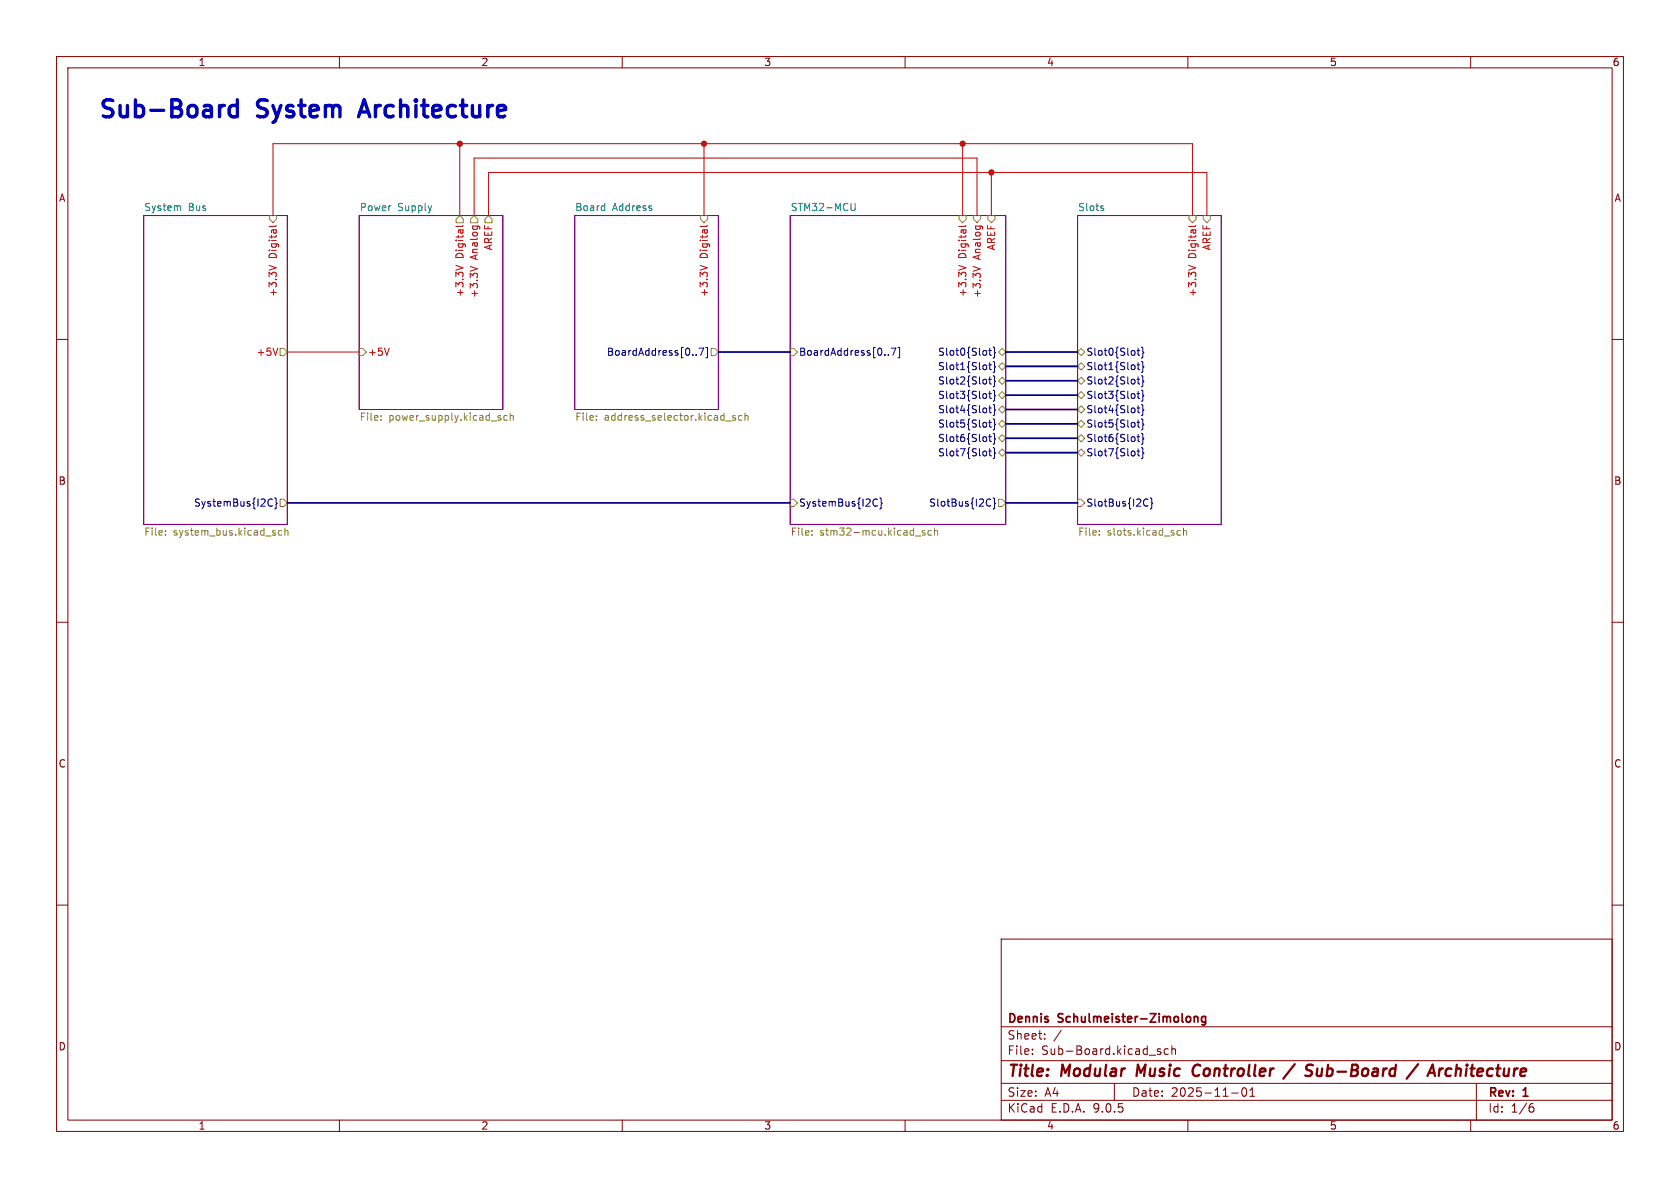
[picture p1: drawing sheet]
<svg xmlns="http://www.w3.org/2000/svg" width="297mm" height="210mm" viewBox="0 0 297 210" stroke-linecap="round" stroke-linejoin="round" font-family="sans-serif">
<g fill="none" stroke="#840000" stroke-width=".18">
<path d="M10 10h277v190h-277zM12 12h273v186h-273zM60 10v2M110 10v2M160 10v2M210 10v2M260 10v2M10 60h2M285 60h2M10 110h2M285 110h2M10 160h2"/>
<path d="M177 166h108v32h-108zM285 160h2M60 198v2M110 198v2M160 198v2M177 194.5h108M177 191.5h108M177 187.5h108M177 181.5h108M182.5 186.3v.1M182.5 185.5v.1M184.7 183.6v.1"/>
<path d="M184.7 182.8v.1M187.6 182.1l-1.3 2M197 191.5v3M205.2 185.5l-.4-.1-.2 .2 .1 .2 .5 .2v.3h-.6M206.5 185.5l-.4-.1-.3 .3v.4l.2 .2h.5M207.2 185.5l.2-.1 .3 .1 .1 .9M207.2 184.9v1.5M210 198v2M217.7 193.2h1.2M219.7 192.4l.2-.1a.81 .81 0 0 1 .6 .6 .81 .81 0 0 1-.3 .8l-.2 .1a.81 .81 0 0 1-.3-1.4zM221 193.8h.8M221 192.7l.4-.4v1.5"/>
<path d="M260 198v2M261 191.5v6.5M270.6 195.7h.4l.2 .3-.1 .5-.5 .1M271 195.1l-.4 .1"/>
</g>
<path d="M201.2 188.2l-.3 2M211.8 188.2a1.13 1.13 0 0 0-.9 .7 1.13 1.13 0 0 0 .2 1.2l.3 .1 .5-.1M228.9 188.1l-2 2.6M231.8 188.2l.3 .1M232.9 188.9l-.1 1.2 .2 .1 .5-.1M250.7 188.1l-2 2.6M256.6 189a.66 .66 0 0 0-1 .3l-.1 .5 .2 .3 .2 .1 .6-.1" fill="none" stroke="#840000" stroke-width=".4"/>
<path d="M211.1 179.7v1M211.1 179.8l.2-.1 .4 .1 .1 .9M213.1 179.8l-.4-.1-.3 .3v.4l.2 .2h.5M213.1 179.7v1.2l-.3 .3-.3-.1" fill="none" stroke="#840000" stroke-width=".3"/>
<path d="M25.4 38.1h25.4v54.6h-25.4zM63.5 38.1h25.4v34.3h-25.4zM101.6 38.1h25.4v34.3h-25.4zM139.7 38.1h38.1v54.6h-38.1zM190.5 38.1h25.4v54.6h-25.4z" fill="none" stroke="#840084" stroke-width=".18"/>
<g fill="none" stroke="#c20000" stroke-width=".18">
<path d="M48.3 38.1v-12.7h162.5v12.7M48.8 39.8l-.1 .2h-1.1M81.3 25.4v12.7M81.9 39.8l-.2 .2h-1.1M83.8 38.1v-10.2h88.9v10.2M86.4 38.1v-7.6h127v7.6M124.5 25.4v12.7M125 39.8l-.1 .2h-1.1M170.2 25.4v12.7M170.8 39.8l-.2 .2h-1.1M175.3 30.5v7.6M211.4 39.8l-.2 .2h-1.1"/>
<path d="M47.6 46.9l1.2 .4M80.6 46.9l1.3 .4M83.1 47.1l1.3 .4M123.8 46.9l1.2 .4M169.5 46.9l1.3 .4M172 47.1l1.3 .4M210.1 46.9l1.3 .4M49.1 61.5l-.4 1.3M50.8 62.2h12.7M68.8 61.5l-.4 1.3"/>
</g>
<g fill="none" stroke="#848400" stroke-width=".18">
<path d="M47.6 38.1h1.3v.6l-.6 .7-.7-.7zM81.3 38.1l.6 .6v.7h-1.3v-.7zM83.2 38.7l.6-.6 .7 .6v.7h-1.3zM85.7 38.7l.7-.6 .6 .6v.7h-1.3zM123.8 38.1h1.3v.6l-.6 .7-.7-.7zM169.5 38.1h1.3v.6l-.6 .7-.7-.7zM172.1 38.1h1.3v.6l-.7 .7-.6-.7zM174.6 38.1h1.3v.6l-.6 .7-.7-.7zM210.2 38.1h1.3v.6l-.7 .7-.6-.7zM212.7 38.1h1.3v.6l-.6 .7-.7-.7zM49.5 61.6h.7l.6 .6-.6 .7h-.7zM63.5 61.6h.6l.7 .6-.7 .7h-.6z"/>
<path d="M67.3 74.2v.1M67.3 73.5v.1M88.4 73.9l.2 .2-.2 .2M88.4 73.5h.1M89.7 73.5h-.4l-.2 .2 .1 .5h.5M90.2 73.6l.2-.1h.3l.1 .8M90.2 73v1.3M105.4 74.2v.1M105.4 73.5v.1M125.7 61.6h.7l.6 .6-.6 .7h-.7zM128.3 74.4h1M130 73.5h-.3l-.2 .1 .1 .2 .4 .1v.3h-.5"/>
<path d="M131.2 73.5h-.4l-.3 .2 .2 .5h.5M131.7 73.6l.2-.1h.3v.8M131.7 73v1.3M139.7 61.6h.6l.7 .6-.7 .7h-.6zM176.5 67.3l.7-.6 .6 .6-.6 .6zM176.5 62.2l.7-.6 .6 .6-.6 .7zM176.5 69.9l.7-.7 .6 .7-.6 .6zM176.5 64.8l.7-.7 .6 .7-.6 .6zM176.5 77.5l.7-.7 .6 .7-.6 .6zM177.2 74.3l.6 .6-.6 .7-.7-.7zM177.2 71.8l.6 .6-.6 .6-.7-.6zM190.5 62.2l.6-.6 .7 .6-.7 .7z"/>
<path d="M190.5 77.5l.6-.7 .7 .7-.7 .6zM190.5 72.4l.6-.6 .7 .6-.7 .6zM190.5 67.3l.6-.6 .7 .6-.7 .6zM190.5 69.9l.6-.7 .7 .7-.7 .6zM190.5 64.8l.6-.7 .7 .7-.7 .6zM191.1 74.3l.7 .6-.7 .7-.6-.7zM29.2 94.5v.1M29.2 93.8v.2M49.5 88.3h.7l.6 .6-.6 .6h-.7zM49.8 93.8h-.4l-.2 .2 .1 .6h.5M50.4 93.9l.1-.1h.3l.1 .8M50.4 93.3v1.3"/>
<path d="M139.7 88.3h.6l.7 .6-.7 .6h-.6zM143.5 94.5v.1M143.5 93.8v.2M161.8 94.7h1M163.5 93.8h-.3l-.2 .2 .1 .1 .4 .2v.3h-.5M164.7 93.8h-.4l-.2 .2 .1 .6h.5M165.2 93.9l.2-.1h.3v.8M165.2 93.3v1.3M176.5 88.3h.7l.6 .6-.6 .6h-.7zM176.5 80l.7-.6 .6 .6-.6 .6zM190.5 88.3h.6l.7 .6-.7 .6h-.6zM190.5 80l.6-.6 .7 .6-.7 .6z"/>
<path d="M194.3 94.5v.1M194.3 93.8v.2M208.2 94.6h.5M208.2 93.8h.5M209.2 93.9l.2-.1h.3l.1 .8M209.2 93.3v1.3"/>
</g>
<g fill="none" stroke="#000084" stroke-width=".18">
<path d="M123.1 62.7v.1M123.6 61.5h.8l-.5 1.3M124.8 61.4h.3v1.8h-.3M157 62.7v.1M157.5 61.5h.9l-.6 1.3M158.7 61.4h.3v1.8h-.3M174.8 67h.5M174.8 62h.5M174.8 69.6h.5M174.8 64.5h.5M174.8 74.7h.5M174.8 72.1h.5"/>
<path d="M174.8 77.2h.5M174.8 79.7h.5M175 61.5v1.1l.3 .2M175 64.1v1.1l.3 .1M175 66.6v1.1l.3 .2M175 69.2v1l.3 .2M175 71.7v1.1l.3 .2M175 74.2v1.1l.3 .2M175 76.8v1.1l.3 .1M175 79.3v1.1l.3 .2M175.6 61.4l.2 .1v.6l.2 .2-.2 .2v.6l-.2 .2M175.6 63.9l.2 .2v.6l.2 .2-.2 .1v.7l-.2 .1"/>
<path d="M175.6 66.4l.2 .2v.6l.2 .2-.2 .2v.6l-.2 .2M175.6 69l.2 .2v.6l.2 .1-.2 .2v.6l-.2 .2M175.6 71.5l.2 .2v.6l.2 .2-.2 .2v.6l-.2 .2M175.6 74.1l.2 .1v.6l.2 .2-.2 .2v.6l-.2 .2M175.6 76.6l.2 .2v.6l.2 .2-.2 .1v.7l-.2 .1M175.6 79.1l.2 .2v.6l.2 .2-.2 .2v.6l-.2 .2M201 67h.5M201 62h.5M201 69.6h.5M201 64.5h.5M201 74.7h.5M201 72.1h.5"/>
<path d="M201 77.2h.5M201 79.7h.5M201.2 66.6v1.1l.3 .2M201.2 61.5v1.1l.3 .2M201.2 69.2v1l.3 .2M201.2 64.1v1.1l.3 .1M201.2 74.2v1.1l.3 .2M201.2 71.7v1.1l.3 .2M201.2 76.8v1.1l.3 .1M201.2 79.3v1.1l.3 .2M201.8 66.4l.2 .2v.6l.2 .2-.2 .2v.6l-.2 .2M201.8 61.4l.2 .1v.6l.2 .2-.2 .2v.6l-.2 .2"/>
<path d="M201.8 69l.2 .2v.6l.2 .1-.2 .2v.6l-.2 .2M201.8 63.9l.2 .2v.6l.2 .2-.2 .1v.7l-.2 .1M201.8 74.1l.2 .1v.6l.2 .2-.2 .2v.6l-.2 .2M201.8 71.5l.2 .2v.6l.2 .2-.2 .2v.6l-.2 .2M201.8 76.6l.2 .2v.6l.2 .2-.2 .1v.7l-.2 .1M201.8 79.1l.2 .2v.6l.2 .2-.2 .2v.6l-.2 .2M47.6 88.3l.3-.1 .3 .1M48.2 89.4l-.3 .1-.3-.1M48.6 88l.2 .2v.6l.2 .2-.2 .2v.6l-.2 .2M154.6 88.3l.3-.1 .2 .1M155.1 89.4l-.2 .1-.3-.1M155.5 88l.3 .2v.6l.2 .2-.2 .2v.6l-.3 .2"/>
<path d="M174.6 88.3l.3-.1 .3 .1M175.2 89.4l-.3 .1-.3-.1M175.6 88l.2 .2v.6l.2 .2-.2 .2v.6l-.2 .2M202.4 88.3l.3-.1 .2 .1M202.9 89.4l-.2 .1-.3-.1M203.4 88l.2 .2v.6l.2 .2-.2 .2v.6l-.2 .2"/>
</g>
<path d="M31.7 36.4l.2 .2v.6M106.8 36.4h.1M106.9 36v1.2M106.9 37.2h-.1M151.2 36l-.1 1.1-.4 .1-.3-.2M195 36.8l.1 .2-.1 .2M195 36.4h.1" fill="none" stroke="#008484" stroke-width=".18"/>
<path d="M127 62.2h12.7M177.8 77.5h12.7M177.8 74.9h12.7M177.8 72.4h12.7M177.8 67.3h12.7M177.8 69.9h12.7M177.8 64.8h12.7M177.8 62.2h12.7M50.8 88.9h88.9M177.8 88.9h12.7M177.8 80h12.7" fill="none" stroke="#000084" stroke-width=".3"/>
<g fill="none" stroke="#0000c2" stroke-width=".6">
<path d="M20 17.8l-.5-.2h-.7l-.4 .3M24 17.6v3M31.8 17.9l-.4-.3h-1v3M42 17.6v3M42 18.8l-.3-.2h-.6l-.4 .3-.2 .3v.9l.3 .4 .3 .1h.6l.3-.1M47.2 17.8l-.4-.2h-.7l-.4 .3M53.2 17.6v2.6M63.7 19.8h1.4M70.8 17.6v3M73.5 17.6l-.1 .2 .1 .1M73.5 17.6l.2 .2-.2 .1M73.5 17.6v.3"/>
<path d="M75 17.6v2.6M81.8 17.6v2.6M63.4 20.6l1-3 1 3"/>
</g>
<g fill="#c20000" stroke="#c20000" stroke-width=".18">
<circle cx="81.3" cy="25.4" r=".46"/>
<circle cx="170.2" cy="25.4" r=".46"/>
<circle cx="124.5" cy="25.4" r=".46"/>
<circle cx="175.3" cy="30.5" r=".46"/>
</g>
<g font-size="4.2" fill="#0000c2">
<text x="17.3" y="22.3">Sub-Board</text>
<text x="45.8" y="22.3">System</text>
<text x="65.1" y="22.3">Architecture</text>
</g>
<g font-size="2.8" fill="#840000">
<text x="178" y="190.9">Title:</text>
<text x="187.7" y="190.9">Modular</text>
<text x="201.8" y="190.9">Music</text>
<text x="212.5" y="190.9">Controller</text>
<text x="229.7" y="190.9">/</text>
<text x="234.1" y="190.9">Sub-Board</text>
<text x="253.1" y="190.9">/</text>
<text x="257.5" y="190.9">Architecture</text>
</g>
<g font-size="2.1" fill="#840000">
<text x="178" y="184">Sheet:</text>
<text x="178" y="181.2">Dennis</text>
<text x="187.2" y="181.2">Schulmeister-Zimolong</text>
<text x="178" y="186.7">File:</text>
<text x="184.1" y="186.7">Sub-Board.kicad_sch</text>
<text x="178" y="196.9">KiCad</text>
<text x="178" y="194.1">Size:</text>
<text x="184.7" y="194.1">A4</text>
<text x="185.7" y="196.9">E.D.A.</text>
<text x="193.3" y="196.9">9.0.5</text>
<text x="200" y="194.1">Date:</text>
<text x="207" y="194.1">2025-11-01</text>
<text x="263" y="194.3">Rev:</text>
<text x="263" y="196.9">Id:</text>
<text x="267.1" y="196.9">1/6</text>
<text x="269.4" y="194.3">1</text>
</g>
<g font-size="1.8" fill="#840000">
<text x="35" y="11.9">1</text>
<text x="85" y="11.9">2</text>
<text x="135" y="11.9">3</text>
<text x="185" y="11.9">4</text>
<text x="235" y="11.9">5</text>
<text x="285" y="11.9">6</text>
<text x="10.3" y="35.9">A</text>
<text x="285.3" y="35.9">A</text>
<text x="10.3" y="85.9">B</text>
<text x="285.3" y="85.9">B</text>
<text x="10.3" y="135.9">C</text>
<text x="285.3" y="135.9">C</text>
<text x="10.3" y="185.9">D</text>
<text x="285.3" y="185.9">D</text>
<text x="35" y="199.9">1</text>
<text x="85" y="199.9">2</text>
<text x="135" y="199.9">3</text>
<text x="185" y="199.9">4</text>
<text x="235" y="199.9">5</text>
<text x="285" y="199.9">6</text>
</g>
<g font-size="1.8" fill="#008484">
<text x="25.4" y="37.4">System</text>
<text x="33.3" y="37.4">Bus</text>
<text x="63.5" y="37.4">Power</text>
<text x="70.3" y="37.4">Supply</text>
<text x="101.6" y="37.4">Board</text>
<text x="108.3" y="37.4">Address</text>
<text x="139.7" y="37.4">STM32-MCU</text>
<text x="190.5" y="37.4">Slots</text>
</g>
<g font-size="1.8" fill="#c20000">
<text x="49.1" y="45.7" transform="rotate(-90 49.1 45.7)">Digital</text>
<text x="82.1" y="45.7" transform="rotate(-90 82.1 45.7)">Digital</text>
<text x="84.7" y="45.9" transform="rotate(-90 84.7 45.9)">Analog</text>
<text x="87.2" y="44.4" transform="rotate(-90 87.2 44.4)">AREF</text>
<text x="125.3" y="45.7" transform="rotate(-90 125.3 45.7)">Digital</text>
<text x="171" y="45.7" transform="rotate(-90 171 45.7)">Digital</text>
<text x="173.6" y="45.9" transform="rotate(-90 173.6 45.9)">Analog</text>
<text x="176.1" y="44.4" transform="rotate(-90 176.1 44.4)">AREF</text>
<text x="211.7" y="45.7" transform="rotate(-90 211.7 45.7)">Digital</text>
<text x="214.2" y="44.4" transform="rotate(-90 214.2 44.4)">AREF</text>
<text x="49.1" y="52.6" transform="rotate(-90 49.1 52.6)">+3.3V</text>
<text x="82.1" y="52.6" transform="rotate(-90 82.1 52.6)">+3.3V</text>
<text x="84.7" y="52.8" transform="rotate(-90 84.7 52.8)">+3.3V</text>
<text x="125.3" y="52.6" transform="rotate(-90 125.3 52.6)">+3.3V</text>
<text x="171" y="52.6" transform="rotate(-90 171 52.6)">+3.3V</text>
<text x="173.6" y="52.8" transform="rotate(-90 173.6 52.8)">+3.3V</text>
<text x="211.7" y="52.6" transform="rotate(-90 211.7 52.6)">+3.3V</text>
<text x="45.3" y="63.1">+5V</text>
<text x="65" y="63.1">+5V</text>
</g>
<g font-size="1.8" fill="#000084">
<text x="107.2" y="63.1">BoardAddress[0..7]</text>
<text x="141.2" y="63.1">BoardAddress[0..7]</text>
<text x="165.7" y="63.1">Slot0{Slot}</text>
<text x="165.7" y="65.6">Slot1{Slot}</text>
<text x="192" y="63.1">Slot0{Slot}</text>
<text x="192" y="65.6">Slot1{Slot}</text>
<text x="165.7" y="68.2">Slot2{Slot}</text>
<text x="165.7" y="70.7">Slot3{Slot}</text>
<text x="192" y="68.2">Slot2{Slot}</text>
<text x="192" y="70.7">Slot3{Slot}</text>
<text x="165.7" y="75.8">Slot5{Slot}</text>
<text x="165.7" y="73.3">Slot4{Slot}</text>
<text x="192" y="73.3">Slot4{Slot}</text>
<text x="192" y="75.8">Slot5{Slot}</text>
<text x="165.7" y="78.3">Slot6{Slot}</text>
<text x="165.7" y="80.9">Slot7{Slot}</text>
<text x="192" y="78.3">Slot6{Slot}</text>
<text x="192" y="80.9">Slot7{Slot}</text>
<text x="34.2" y="89.8">SystemBus{I2C}</text>
<text x="141.2" y="89.8">SystemBus{I2C}</text>
<text x="164.2" y="89.8">SlotBus{I2C}</text>
<text x="192" y="89.8">SlotBus{I2C}</text>
</g>
<g font-size="1.8" fill="#848400">
<text x="63.5" y="74.7">File:</text>
<text x="68.7" y="74.7">power_supply.kicad_sch</text>
<text x="101.6" y="74.7">File:</text>
<text x="106.8" y="74.7">address_selector.kicad_sch</text>
<text x="25.4" y="95">File:</text>
<text x="30.6" y="95">system_bus.kicad_sch</text>
<text x="139.7" y="95">File:</text>
<text x="144.9" y="95">stm32-mcu.kicad_sch</text>
<text x="190.5" y="95">File:</text>
<text x="195.7" y="95">slots.kicad_sch</text>
</g>
</svg>
